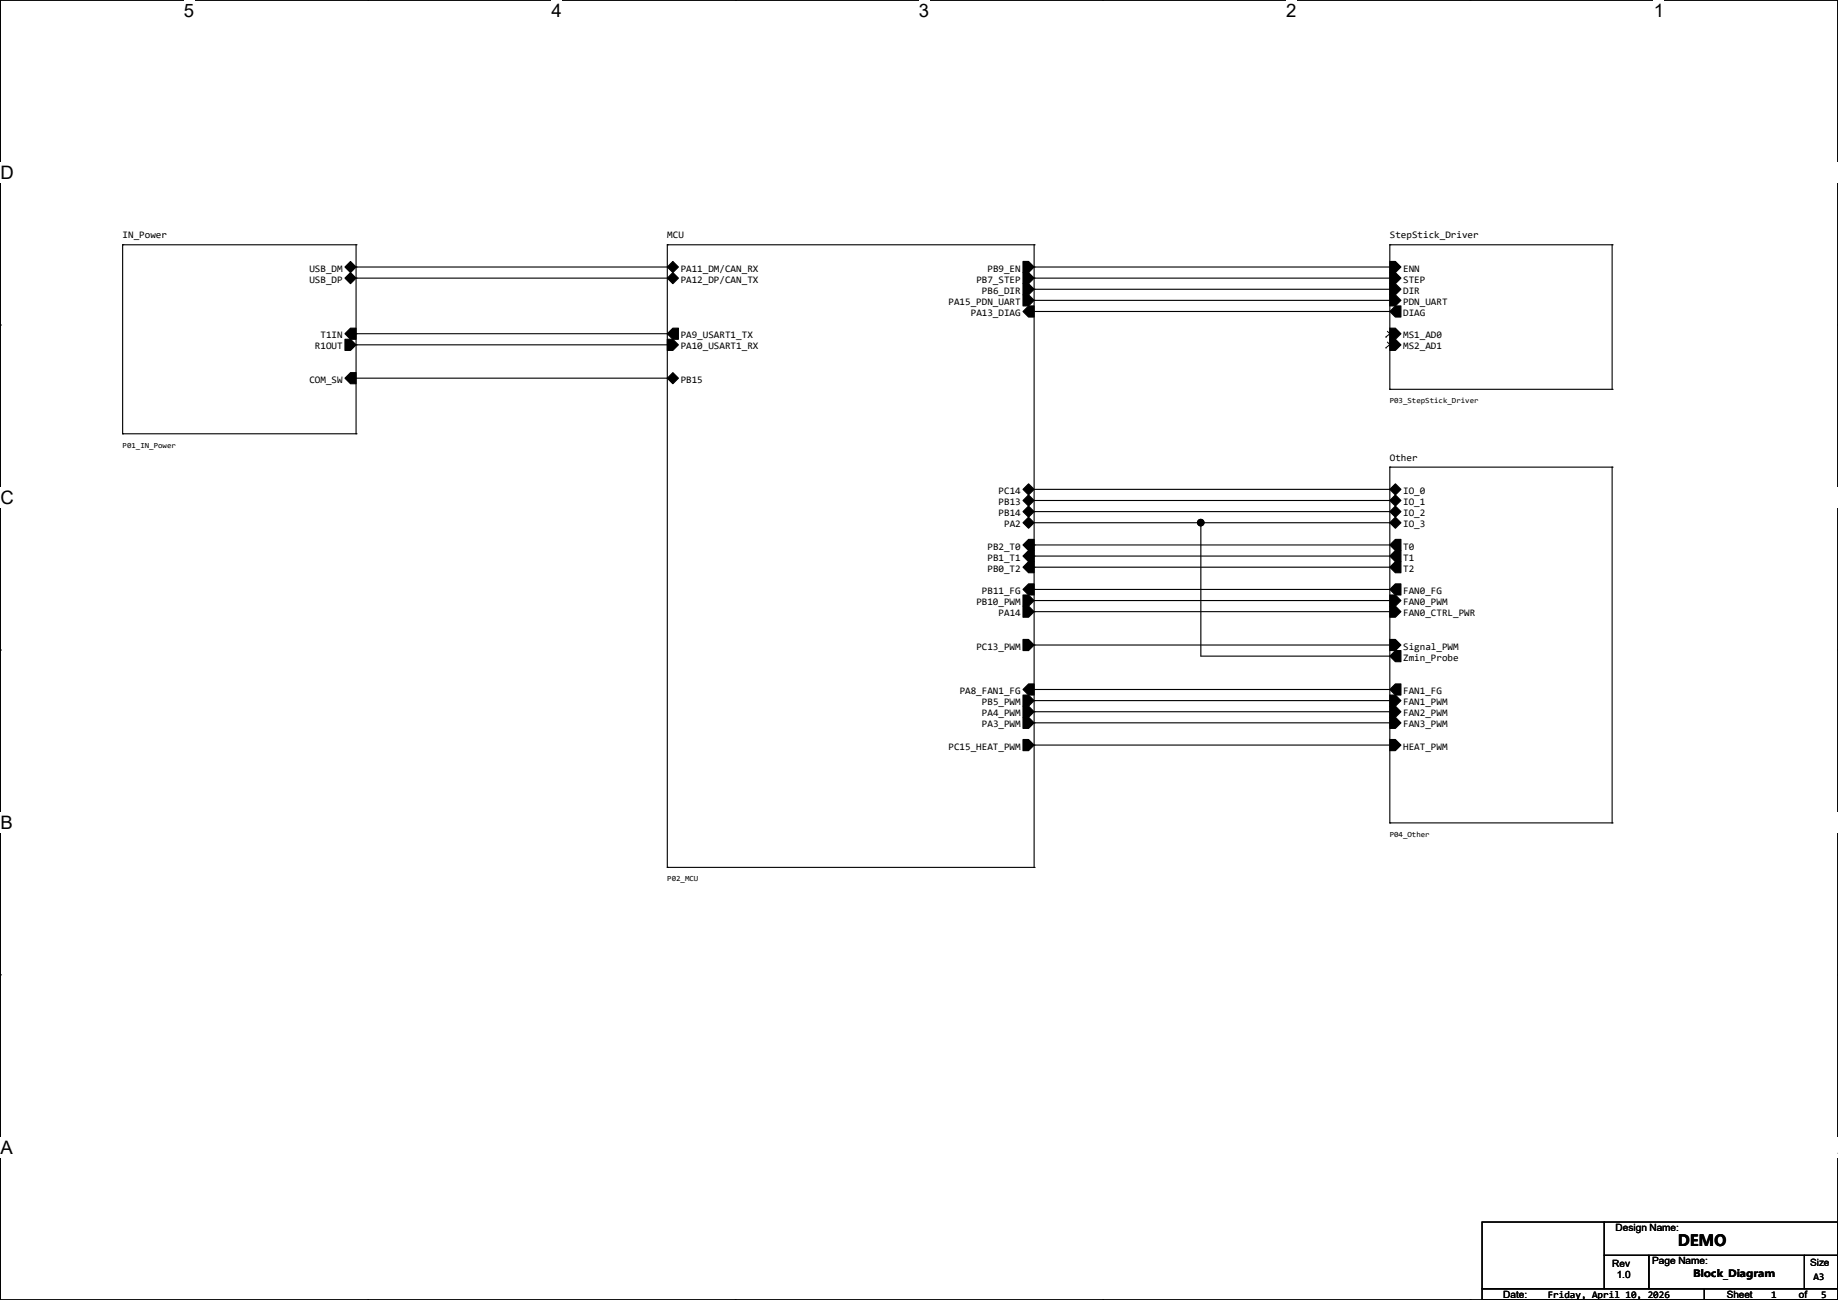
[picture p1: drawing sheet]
<svg xmlns="http://www.w3.org/2000/svg" width="420mm" height="297mm" viewBox="0 0 420 297" stroke-linecap="round" stroke-linejoin="round" font-family="sans-serif">
<path d="M.1 0h419.8v297h-419.8z" fill="none" stroke="#000" stroke-width=".25"/>
<path d="M42 0h2.4v4.8h-2.4z" fill="#fff"/>
<path d="M84 0h.1M84 297h.1" fill="none" stroke="#000" stroke-width=".25"/>
<path d="M126 0h2.4v4.8h-2.4z" fill="#fff"/>
<path d="M168 0h.1M168 297h.1" fill="none" stroke="#000" stroke-width=".25"/>
<path d="M210 0h2.3v4.8h-2.3z" fill="#fff"/>
<path d="M252 0h.1M252 297h.1" fill="none" stroke="#000" stroke-width=".25"/>
<path d="M293.9 0h2.4v4.8h-2.4z" fill="#fff"/>
<path d="M336 0h.1M336 297h.1" fill="none" stroke="#000" stroke-width=".25"/>
<g fill="#fff">
<path d="M377.9 0h2.4v4.8h-2.4z"/>
<path d="M.1 37.1h3v4.8h-3z"/>
<path d="M419.9 37.1l.1 4.8z"/>
<path d="M.1 111.3h3v4.8h-3z"/>
<path d="M419.9 111.3l.1 4.8z"/>
</g>
<path d="M.1 74.3h.1M419.9 74.3h.1" fill="none" stroke="#000" stroke-width=".25"/>
<g fill="#fff">
<path d="M.1 185.6h2.8v4.7h-2.8z"/>
<path d="M419.9 185.6l.1 4.7z"/>
</g>
<path d="M.1 148.5h.1M419.9 148.5h.1" fill="none" stroke="#000" stroke-width=".25"/>
<g fill="#fff">
<path d="M0 259.8h2.9v4.7h-2.9z"/>
<path d="M419.9 259.8h.1v4.7h-.1z"/>
</g>
<g fill="none" stroke="#000" stroke-width=".25">
<path d="M28 55.9h.1M28 55.9h53.4M28 55.9v43.2M81.4 55.9h.1M81.4 55.9v43.2M152.5 55.9h.1M152.5 55.9h83.8M152.5 55.9v142.3M236.3 55.9h.1M236.3 55.9v142.3M317.6 55.9h.1M317.6 55.9h50.8"/>
<path d="M317.6 55.9v33M368.4 55.9h.1M368.4 55.9v33M81.4 61h.1M81.4 63.5h.1M81.4 76.2h.1M81.4 78.8h.1M81.4 61h71.1M81.4 63.5h71.1M81.4 76.2h71.1M81.4 78.8h71.1M236.3 61h.1"/>
<path d="M236.3 63.5h.1M236.3 66.1h.1M236.3 68.6h.1M236.3 71.2h.1M236.3 61h81.3M236.3 63.5h81.3M236.3 66.1h81.3M236.3 68.6h81.3M236.3 71.2h81.3M28 99.1h.1M28 99.1h53.4M81.4 99.1h.1"/>
<path d="M81.4 86.4h71.1M152.5 86.4h.1M317.6 88.9h.1M317.6 88.9h50.8M368.4 88.9h.1M236.3 114.3h.1M236.3 116.9h.1M236.3 111.8h81.3M236.3 114.3h81.3M236.3 116.9h81.3M236.3 119.4h81.3M274.4 119.4h.1"/>
<path d="M274.4 119.4v30.5h43.2M317.6 106.7h.1M317.6 111.8h.1M317.6 119.4h.1M317.6 106.7v81.3M317.6 106.7h50.8M368.4 106.7h.1M368.4 106.7v81.3M236.3 124.5h.1M236.3 127h.1M236.3 129.6h.1M236.3 134.7h.1"/>
<path d="M236.3 137.2h.1M236.3 139.7h.1M236.3 124.5h81.3M236.3 127h81.3M236.3 129.6h81.3M236.3 134.7h81.3M236.3 137.2h81.3M236.3 139.7h81.3M236.3 147.4h.1M236.3 157.5h.1M236.3 147.4h81.3M236.3 157.5h81.3"/>
<path d="M317.6 149.9h.1M236.3 170.2h.1M236.3 160.1h.1M236.3 162.6h.1M236.3 165.1h.1M236.3 170.2h81.3M236.3 160.1h81.3M236.3 162.6h81.3M236.3 165.1h81.3M152.5 198.2h.1M152.5 198.2h83.8M236.3 198.2h.1"/>
<path d="M317.6 188h.1M317.6 188h50.8M368.4 188h.1M.1 222.7h.1M419.9 222.7h.1M338.7 279.2h27.9v15.2h-27.9zM366.6 279.2h53.3v7.6h-53.3zM338.7 294.4h50.8v2.6h-50.8zM366.6 286.8h10.2v7.6h-10.2zM376.8 286.8h35.5v7.6h-35.5zM389.5 294.4h30.4v2.6h-30.4zM412.3 286.8h7.6v7.6h-7.6z"/>
</g>
<g fill="#000" stroke="#000" stroke-width=".25">
<path d="M78.8 76.2l1.3-1.2h1.3v2.5h-1.3z" fill-rule="evenodd"/>
<path d="M78.8 77.5h1.3l1.3 1.3-1.3 1.3h-1.3z" fill-rule="evenodd"/>
<path d="M78.8 63.5l1.3-1.2 1.3 1.2-1.3 1.3z" fill-rule="evenodd"/>
<path d="M78.8 61l1.3-1.3 1.3 1.3-1.3 1.3z" fill-rule="evenodd"/>
<path d="M152.5 76.2l1.3-1.2h1.2v2.5h-1.2z" fill-rule="evenodd"/>
<path d="M152.5 77.5h1.3l1.2 1.3-1.2 1.3h-1.3z" fill-rule="evenodd"/>
<path d="M152.5 61l1.3-1.3 1.2 1.3-1.2 1.3z" fill-rule="evenodd"/>
<path d="M152.5 63.5l1.3-1.2 1.2 1.2-1.2 1.3z" fill-rule="evenodd"/>
<path d="M233.8 71.2l1.2-1.3h1.3v2.5h-1.3z" fill-rule="evenodd"/>
<path d="M233.8 59.7h1.2l1.3 1.3-1.3 1.3h-1.2z" fill-rule="evenodd"/>
<path d="M233.8 64.8h1.2l1.3 1.3-1.3 1.3h-1.2z" fill-rule="evenodd"/>
<path d="M233.8 62.3h1.2l1.3 1.2-1.3 1.3h-1.2z" fill-rule="evenodd"/>
<path d="M233.8 67.4h1.2l1.3 1.2-1.3 1.3h-1.2z" fill-rule="evenodd"/>
<path d="M317.6 59.7h1.3l1.2 1.3-1.2 1.3h-1.3z" fill-rule="evenodd"/>
<path d="M317.6 62.3h1.3l1.2 1.2-1.2 1.3h-1.3z" fill-rule="evenodd"/>
<path d="M317.6 64.8h1.3l1.2 1.3-1.2 1.3h-1.3z" fill-rule="evenodd"/>
<path d="M317.6 75h1.3l1.2 1.2-1.2 1.3h-1.3z" fill-rule="evenodd"/>
<path d="M317.6 77.5h1.3l1.2 1.3-1.2 1.3h-1.3z" fill-rule="evenodd"/>
<path d="M317.6 67.4h1.3l1.2 1.2-1.2 1.3h-1.3z" fill-rule="evenodd"/>
<path d="M317.6 71.2l1.3-1.3h1.2v2.5h-1.2z" fill-rule="evenodd"/>
<path d="M78.8 86.4l1.3-1.3h1.3v2.6h-1.3z" fill-rule="evenodd"/>
<path d="M152.5 86.4l1.3-1.3 1.2 1.3-1.2 1.3z" fill-rule="evenodd"/>
<path d="M233.8 111.8l1.2-1.3 1.3 1.3-1.3 1.3z" fill-rule="evenodd"/>
<path d="M233.8 116.9l1.2-1.3 1.3 1.3-1.3 1.3z" fill-rule="evenodd"/>
<path d="M233.8 114.3l1.2-1.2 1.3 1.2-1.3 1.3z" fill-rule="evenodd"/>
<path d="M233.8 119.4l1.2-1.2 1.3 1.2-1.3 1.3z" fill-rule="evenodd"/>
<path d="M317.6 119.4l1.3-1.2 1.2 1.2-1.2 1.3z" fill-rule="evenodd"/>
<path d="M317.6 114.3l1.3-1.2 1.2 1.2-1.2 1.3z" fill-rule="evenodd"/>
<path d="M317.6 111.8l1.3-1.3 1.2 1.3-1.2 1.3z" fill-rule="evenodd"/>
<path d="M317.6 116.9l1.3-1.3 1.2 1.3-1.2 1.3z" fill-rule="evenodd"/>
<path d="M233.8 127l1.2-1.2h1.3v2.5h-1.3z" fill-rule="evenodd"/>
<path d="M233.8 135.9h1.2l1.3 1.3-1.3 1.3h-1.2z" fill-rule="evenodd"/>
<path d="M233.8 134.7l1.2-1.3h1.3v2.5h-1.3z" fill-rule="evenodd"/>
<path d="M233.8 124.5l1.2-1.3h1.3v2.6h-1.3z" fill-rule="evenodd"/>
<path d="M233.8 129.6l1.2-1.3h1.3v2.6h-1.3z" fill-rule="evenodd"/>
<path d="M233.8 138.5h1.2l1.3 1.2-1.3 1.3h-1.2z" fill-rule="evenodd"/>
<path d="M317.6 134.7l1.3-1.3h1.2v2.5h-1.2z" fill-rule="evenodd"/>
<path d="M317.6 124.5l1.3-1.3h1.2v2.6h-1.2z" fill-rule="evenodd"/>
<path d="M317.6 127l1.3-1.2h1.2v2.5h-1.2z" fill-rule="evenodd"/>
<path d="M317.6 135.9h1.3l1.2 1.3-1.2 1.3h-1.3z" fill-rule="evenodd"/>
<path d="M317.6 129.6l1.3-1.3h1.2v2.6h-1.2z" fill-rule="evenodd"/>
<path d="M317.6 138.5h1.3l1.2 1.2-1.2 1.3h-1.3z" fill-rule="evenodd"/>
<path d="M233.8 157.5l1.2-1.2h1.3v2.5h-1.3z" fill-rule="evenodd"/>
<path d="M233.8 146.1h1.2l1.3 1.3-1.3 1.2h-1.2z" fill-rule="evenodd"/>
<path d="M317.6 146.1h1.3l1.2 1.3-1.2 1.2h-1.3z" fill-rule="evenodd"/>
<path d="M317.6 149.9l1.3-1.3h1.2v2.6h-1.2z" fill-rule="evenodd"/>
<path d="M317.6 157.5l1.3-1.2h1.2v2.5h-1.2z" fill-rule="evenodd"/>
<path d="M233.8 169h1.2l1.3 1.2-1.3 1.3h-1.2z" fill-rule="evenodd"/>
<path d="M233.8 161.3h1.2l1.3 1.3-1.3 1.3h-1.2z" fill-rule="evenodd"/>
<path d="M233.8 163.9h1.2l1.3 1.2-1.3 1.3h-1.2z" fill-rule="evenodd"/>
<path d="M233.8 158.8h1.2l1.3 1.3-1.3 1.2h-1.2z" fill-rule="evenodd"/>
<path d="M317.6 163.9h1.3l1.2 1.2-1.2 1.3h-1.3z" fill-rule="evenodd"/>
<path d="M317.6 161.3h1.3l1.2 1.3-1.2 1.3h-1.3z" fill-rule="evenodd"/>
<path d="M317.6 158.8h1.3l1.2 1.3-1.2 1.2h-1.3z" fill-rule="evenodd"/>
<path d="M317.6 169h1.3l1.2 1.2-1.2 1.3h-1.3z" fill-rule="evenodd"/>
<circle cx="274.4" cy="119.4" r=".74"/>
</g>
<path d="M316.6 77h.1M316.6 79.5h.1M317 75.6l1.4 1.4M317 78.1l1.4 1.4M318.4 77h.1M318.4 79.5h.1M318.4 75.6l-1.8 1.4M318.4 78.1l-1.8 1.4" fill="none" stroke="#000" stroke-width=".23"/>
<g font-size="4.2">
<text x="42" y="3.9">5</text>
<text x="126" y="3.9">4</text>
<text x="210" y="3.9">3</text>
<text x="293.9" y="3.9">2</text>
<text x="377.9" y="3.9">1</text>
<text x=".1" y="40.9">D</text>
<text x=".1" y="115.1">C</text>
<text x=".1" y="189.4">B</text>
<text x=".1" y="263.6">A</text>
<text x="419.9" y="263.6">A</text>
</g>
<text font-size="3.6" x="383.4" y="284.7">DEMO</text>
<g font-size="2.3">
<text x="28" y="54.5">IN_Power</text>
<text x="152.5" y="54.5">MCU</text>
<text x="317.6" y="54.5">StepStick_Driver</text>
<text x="70.7" y="64.6">USB_DP</text>
<text x="70.7" y="62.1">USB_DM</text>
<text x="155.5" y="62.1">PA11_DM/CAN_RX</text>
<text x="155.5" y="64.6">PA12_DP/CAN_TX</text>
<text x="223.1" y="64.6">PB7_STEP</text>
<text x="225.6" y="62.1">PB9_EN</text>
<text x="320.6" y="62.1">ENN</text>
<text x="320.6" y="64.6">STEP</text>
<text x="216.8" y="69.7">PA15_PDN_UART</text>
<text x="224.4" y="67.1">PB6_DIR</text>
<text x="320.6" y="67.1">DIR</text>
<text x="320.6" y="69.7">PDN_UART</text>
<text x="73.2" y="77.3">T1IN</text>
<text x="155.5" y="77.3">PA9_USART1_TX</text>
<text x="221.8" y="72.2">PA13_DIAG</text>
<text x="320.6" y="77.3">MS1_AD0</text>
<text x="320.6" y="72.2">DIAG</text>
<text x="72" y="79.8">R1OUT</text>
<text x="155.5" y="79.8">PA10_USART1_RX</text>
<text x="320.6" y="79.8">MS2_AD1</text>
<text x="70.7" y="87.5">COM_SW</text>
<text x="155.5" y="87.5">PB15</text>
<text x="317.6" y="105.3">Other</text>
<text x="228.2" y="112.9">PC14</text>
<text x="320.6" y="112.9">IO_0</text>
<text x="228.2" y="117.9">PB14</text>
<text x="228.2" y="115.4">PB13</text>
<text x="320.6" y="115.4">IO_1</text>
<text x="320.6" y="117.9">IO_2</text>
<text x="225.6" y="125.6">PB2_T0</text>
<text x="229.5" y="120.5">PA2</text>
<text x="320.6" y="120.5">IO_3</text>
<text x="320.6" y="125.6">T0</text>
<text x="225.6" y="128.1">PB1_T1</text>
<text x="225.6" y="130.6">PB0_T2</text>
<text x="320.6" y="128.1">T1</text>
<text x="320.6" y="130.6">T2</text>
<text x="224.4" y="135.7">PB11_FG</text>
<text x="320.6" y="135.7">FAN0_FG</text>
<text x="223.1" y="138.3">PB10_PWM</text>
<text x="228.2" y="140.8">PA14</text>
<text x="320.6" y="138.3">FAN0_PWM</text>
<text x="320.6" y="140.8">FAN0_CTRL_PWR</text>
<text x="223.1" y="148.4">PC13_PWM</text>
<text x="320.6" y="148.4">Signal_PWM</text>
<text x="320.6" y="151">Zmin_Probe</text>
<text x="219.3" y="158.6">PA8_FAN1_FG</text>
<text x="224.4" y="161.1">PB5_PWM</text>
<text x="320.6" y="161.1">FAN1_PWM</text>
<text x="320.6" y="158.6">FAN1_FG</text>
<text x="224.4" y="163.7">PA4_PWM</text>
<text x="224.4" y="166.2">PA3_PWM</text>
<text x="320.6" y="166.2">FAN3_PWM</text>
<text x="320.6" y="163.7">FAN2_PWM</text>
<text x="216.8" y="171.3">PC15_HEAT_PWM</text>
<text x="320.6" y="171.3">HEAT_PWM</text>
<text x="369.2" y="281.3">Design Name:</text>
<text x="368.4" y="289.4">Rev</text>
<text x="369.4" y="291.9">1.0</text>
<text x="377.6" y="288.9">Page Name:</text>
<text x="386.9" y="291.8">Block_Diagram</text>
<text x="413.6" y="289.1">Size</text>
<text x="414.4" y="292.5">A3</text>
<text x="343.5" y="296.5">Date:</text>
<text x="353.7" y="296.5">Friday, April 10, 2026</text>
<text x="394.6" y="296.5">Sheet</text>
<text x="404.7" y="296.5">1</text>
<text x="411.1" y="296.5">of</text>
<text x="416.2" y="296.5">5</text>
</g>
<g font-size="1.8">
<text x="317.6" y="92.1">P03_StepStick_Driver</text>
<text x="28" y="102.3">P01_IN_Power</text>
<text x="317.6" y="191.2">P04_Other</text>
<text x="152.5" y="201.3">P02_MCU</text>
</g>
</svg>
